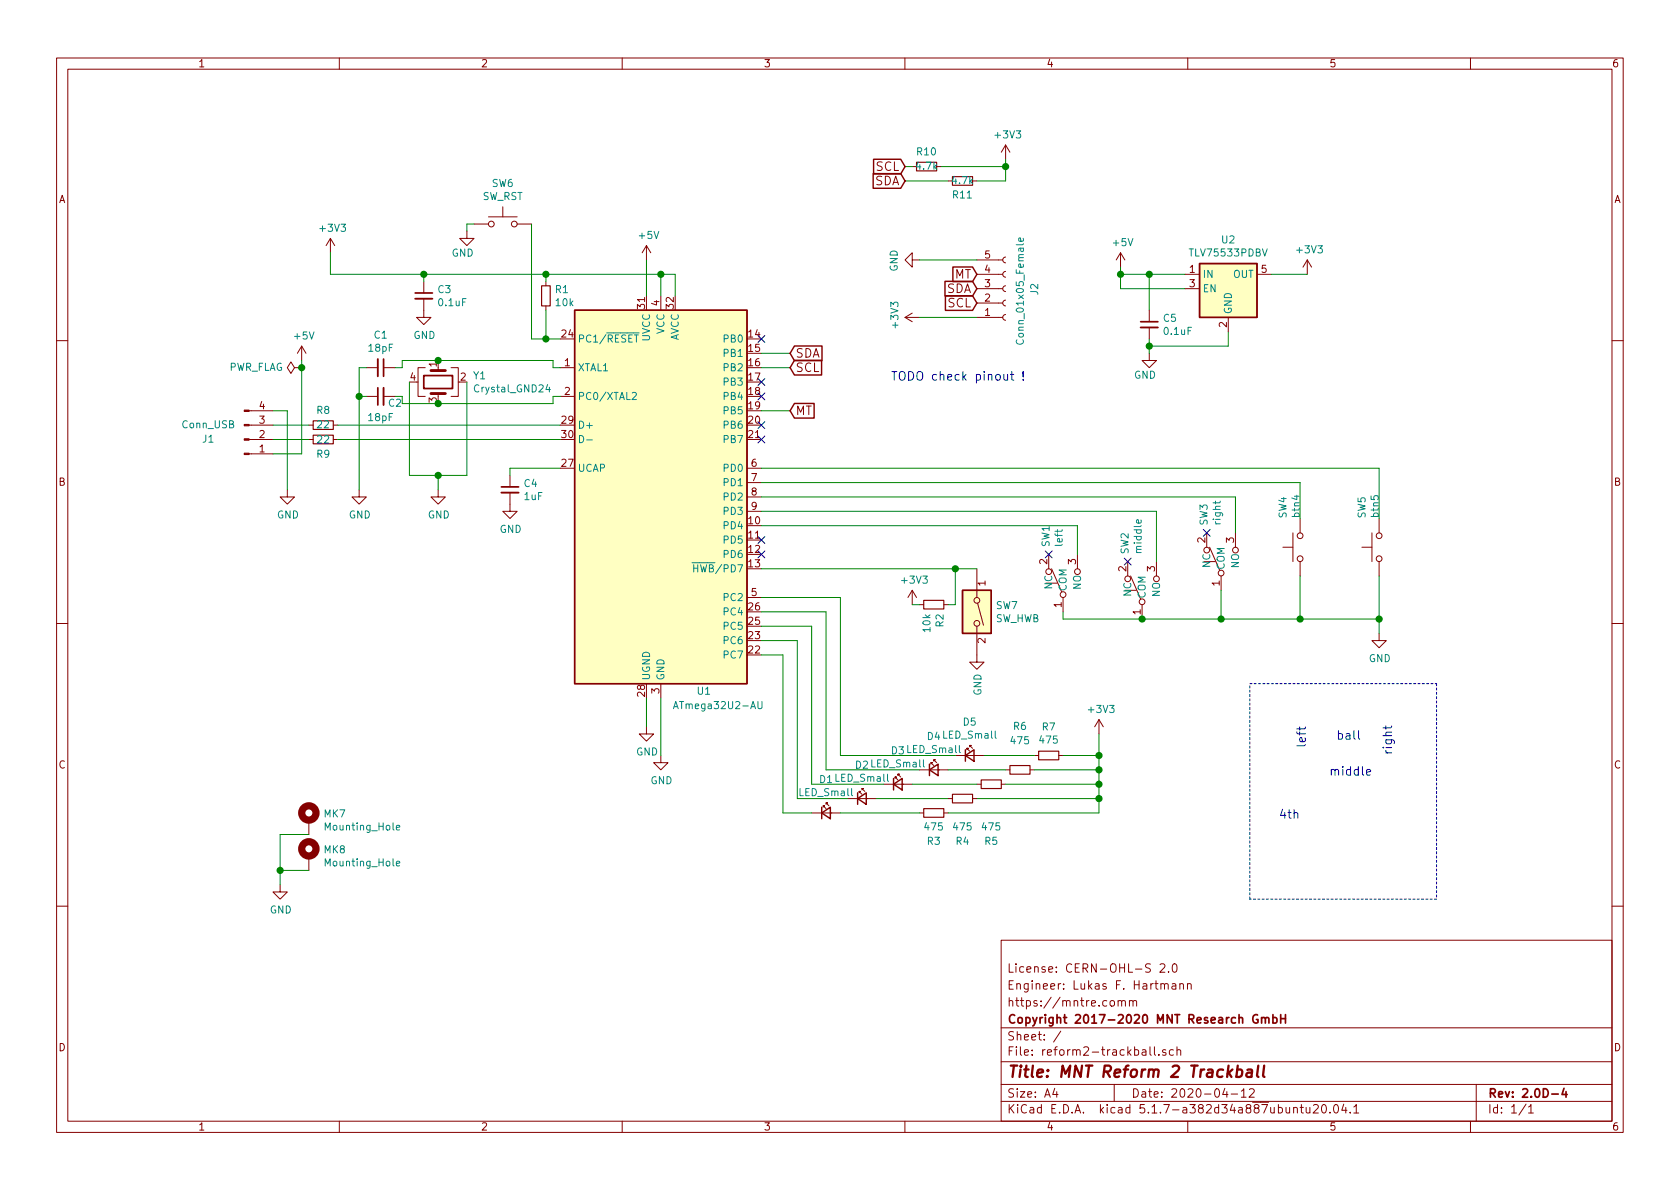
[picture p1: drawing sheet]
EESchema Schematic File Version 4
EELAYER 30 0
EELAYER END
$Descr A4 11693 8268
encoding utf-8
Sheet 1 1
Title "MNT Reform 2 Trackball"
Date "2020-04-12"
Rev "2.0D-4"
Comp "Copyright 2017-2020 MNT Research GmbH"
Comment1 "https://mntre.comm"
Comment2 "Engineer: Lukas F. Hartmann"
Comment3 "License: CERN-OHL-S 2.0"
Comment4 ""
$EndDescr
$Comp
L reform-trackball-rescue:ATmega32U2-AU-MCU_Microchip_ATmega U1
U 1 1
P 4600 3450
F 0 "U1" H 4900 2100 50  0000 C CNN
F 1 "ATmega32U2-AU" H 5000 2000 50  0000 C CNN
F 2 "Housings_QFP:TQFP-32_7x7mm_Pitch0.8mm" H 4600 3450 50  0001 C CIN
F 3 "http://ww1.microchip.com/downloads/en/DeviceDoc/doc7799.pdf" H 4600 3450 50  0001 C CNN
F 4 "Microchip" H 4600 3450 50  0001 C CNN "Manufacturer"
F 5 "ATMEGA32U2-AU" H 4600 3450 50  0001 C CNN "Manufacturer_No"
	1    4600 3450
	1    0    0    -1  
$EndComp
$Comp
L power:GND #PWR0101
U 1 1
P 9600 4400
F 0 "#PWR0101" H 9600 4150 50  0001 C CNN
F 1 "GND" H 9605 4227 50  0000 C CNN
F 2 "" H 9600 4400 50  0001 C CNN
F 3 "" H 9600 4400 50  0001 C CNN
	1    9600 4400
	1    0    0    -1  
$EndComp
Wire Wire Line
	9600 4400 9600 4300
Connection ~ 9600 4300
$Comp
L power:GND #PWR0102
U 1 1
P 4500 5050
F 0 "#PWR0102" H 4500 4800 50  0001 C CNN
F 1 "GND" H 4505 4877 50  0000 C CNN
F 2 "" H 4500 5050 50  0001 C CNN
F 3 "" H 4500 5050 50  0001 C CNN
	1    4500 5050
	1    0    0    -1  
$EndComp
$Comp
L Connector:Conn_01x04_Male J1
U 1 1
P 1700 3050
F 0 "J1" H 1450 3050 50  0000 C CNN
F 1 "Conn_USB" H 1450 2950 50  0000 C CNN
F 2 "Connector_JST:JST_PH_B4B-PH-K_1x04_P2.00mm_Vertical" H 1700 3050 50  0001 C CNN
F 3 "~" H 1700 3050 50  0001 C CNN
F 4 "JST" H 1700 3050 50  0001 C CNN "Manufacturer"
F 5 "B4B-PH-K-S(LF)(SN)" H 1700 3050 50  0001 C CNN "Manufacturer_No"
	1    1700 3050
	1    0    0    1   
$EndComp
$Comp
L power:GND #PWR0103
U 1 1
P 2000 3400
F 0 "#PWR0103" H 2000 3150 50  0001 C CNN
F 1 "GND" H 2005 3227 50  0000 C CNN
F 2 "" H 2000 3400 50  0001 C CNN
F 3 "" H 2000 3400 50  0001 C CNN
	1    2000 3400
	1    0    0    -1  
$EndComp
Wire Wire Line
	2000 3400 2000 2850
Wire Wire Line
	2000 2850 1900 2850
Wire Wire Line
	1900 3150 2100 3150
Wire Wire Line
	2300 1900 2950 1900
Wire Wire Line
	4600 1900 4600 2050
Wire Wire Line
	4600 1900 4700 1900
Wire Wire Line
	4700 1900 4700 2050
Connection ~ 4600 1900
Wire Wire Line
	6400 1800 6800 1800
Text GLabel 6800 1900 0    60   Input ~ 0
MT
Wire Wire Line
	6400 2200 6800 2200
Wire Wire Line
	5500 2550 5300 2550
Wire Wire Line
	5500 2450 5300 2450
Text GLabel 5500 2850 2    60   Input ~ 0
MT
Wire Wire Line
	5300 2850 5500 2850
$Comp
L Device:C_Small C3
U 1 1
P 2950 2050
F 0 "C3" H 3042 2096 50  0000 L CNN
F 1 "0.1uF" H 3042 2005 50  0000 L CNN
F 2 "Capacitor_SMD:C_0603_1608Metric" H 2950 2050 50  0001 C CNN
F 3 "~" H 2950 2050 50  0001 C CNN
F 4 "Yageo" H 2950 2050 50  0001 C CNN "Manufacturer"
F 5 "CC0603JPX7R9BB104" H 2950 2050 50  0001 C CNN "Manufacturer_No"
	1    2950 2050
	1    0    0    -1  
$EndComp
Wire Wire Line
	2950 1950 2950 1900
Connection ~ 2950 1900
Wire Wire Line
	2950 1900 3800 1900
$Comp
L power:GND #PWR05
U 1 1
P 2950 2150
F 0 "#PWR05" H 2950 1900 50  0001 C CNN
F 1 "GND" H 2955 1977 50  0000 C CNN
F 2 "" H 2950 2150 50  0001 C CNN
F 3 "" H 2950 2150 50  0001 C CNN
	1    2950 2150
	1    0    0    -1  
$EndComp
$Comp
L Device:C_Small C4
U 1 1
P 3550 3400
F 0 "C4" H 3642 3446 50  0000 L CNN
F 1 "1uF" H 3642 3355 50  0000 L CNN
F 2 "Capacitor_SMD:C_0603_1608Metric" H 3550 3400 50  0001 C CNN
F 3 "~" H 3550 3400 50  0001 C CNN
F 4 "TDK" H 3550 3400 50  0001 C CNN "Manufacturer"
F 5 "C1608X8L1C105K080AC" H 3550 3400 50  0001 C CNN "Manufacturer_No"
	1    3550 3400
	1    0    0    -1  
$EndComp
Wire Wire Line
	3550 3300 3550 3250
Wire Wire Line
	3550 3250 3900 3250
$Comp
L power:GND #PWR07
U 1 1
P 3550 3500
F 0 "#PWR07" H 3550 3250 50  0001 C CNN
F 1 "GND" H 3555 3327 50  0000 C CNN
F 2 "" H 3550 3500 50  0001 C CNN
F 3 "" H 3550 3500 50  0001 C CNN
	1    3550 3500
	1    0    0    -1  
$EndComp
$Comp
L power:GND #PWR010
U 1 1
P 6800 4550
F 0 "#PWR010" H 6800 4300 50  0001 C CNN
F 1 "GND" V 6805 4422 50  0000 R CNN
F 2 "" H 6800 4550 50  0001 C CNN
F 3 "" H 6800 4550 50  0001 C CNN
	1    6800 4550
	1    0    0    -1  
$EndComp
$Comp
L Device:R_Small R2
U 1 1
P 6500 4200
F 0 "R2" H 6559 4246 50  0000 L CNN
F 1 "10k" H 6559 4155 50  0000 L CNN
F 2 "Resistor_SMD:R_0603_1608Metric" H 6500 4200 50  0001 C CNN
F 3 "~" H 6500 4200 50  0001 C CNN
F 4 "Vishay Dale" H 6500 4200 50  0001 C CNN "Manufacturer"
F 5 "CRCW060310K0JNEAC" H 6500 4200 50  0001 C CNN "Manufacturer_No"
	1    6500 4200
	0    1    1    0   
$EndComp
Wire Wire Line
	3700 2350 3800 2350
$Comp
L power:GND #PWR08
U 1 1
P 3250 1600
F 0 "#PWR08" H 3250 1350 50  0001 C CNN
F 1 "GND" H 3300 1450 50  0000 R CNN
F 2 "" H 3250 1600 50  0001 C CNN
F 3 "" H 3250 1600 50  0001 C CNN
	1    3250 1600
	1    0    0    -1  
$EndComp
$Comp
L Device:R_Small R1
U 1 1
P 3800 2050
F 0 "R1" H 3859 2096 50  0000 L CNN
F 1 "10k" H 3859 2005 50  0000 L CNN
F 2 "Resistor_SMD:R_0603_1608Metric" H 3800 2050 50  0001 C CNN
F 3 "~" H 3800 2050 50  0001 C CNN
F 4 "Vishay Dale" H 3800 2050 50  0001 C CNN "Manufacturer"
F 5 "CRCW060310K0JNEAC" H 3800 2050 50  0001 C CNN "Manufacturer_No"
	1    3800 2050
	1    0    0    -1  
$EndComp
Wire Wire Line
	3800 2150 3800 2350
Wire Wire Line
	3800 1950 3800 1900
Connection ~ 3800 1900
$Comp
L Device:C_Small C1
U 1 1
P 2650 2550
F 0 "C1" V 2421 2550 50  0000 C CNN
F 1 "18pF" V 2512 2550 50  0000 C CNN
F 2 "Capacitor_SMD:C_0603_1608Metric" H 2650 2550 50  0001 C CNN
F 3 "~" H 2650 2550 50  0001 C CNN
F 4 "Yageo" H 2650 2550 50  0001 C CNN "Manufacturer"
F 5 "CC0603JRNPO9BN180" H 2650 2550 50  0001 C CNN "Manufacturer_No"
	1    2650 2550
	0    1    1    0   
$EndComp
$Comp
L Device:C_Small C2
U 1 1
P 2650 2750
F 0 "C2" V 2600 2650 50  0000 C CNN
F 1 "18pF" V 2500 2750 50  0000 C CNN
F 2 "Capacitor_SMD:C_0603_1608Metric" H 2650 2750 50  0001 C CNN
F 3 "~" H 2650 2750 50  0001 C CNN
F 4 "Yageo" H 2650 2750 50  0001 C CNN "Manufacturer"
F 5 "CC0603JRNPO9BN180" H 2650 2750 50  0001 C CNN "Manufacturer_No"
	1    2650 2750
	0    -1   -1   0   
$EndComp
$Comp
L power:GND #PWR04
U 1 1
P 2500 3400
F 0 "#PWR04" H 2500 3150 50  0001 C CNN
F 1 "GND" H 2505 3227 50  0000 C CNN
F 2 "" H 2500 3400 50  0001 C CNN
F 3 "" H 2500 3400 50  0001 C CNN
	1    2500 3400
	1    0    0    -1  
$EndComp
Wire Wire Line
	2500 3400 2500 2750
Wire Wire Line
	2500 2550 2550 2550
Wire Wire Line
	2550 2750 2500 2750
Connection ~ 2500 2750
Wire Wire Line
	2500 2750 2500 2550
$Comp
L Device:Crystal_GND24 Y1
U 1 1
P 3050 2650
F 0 "Y1" V 3004 2891 50  0000 L CNN
F 1 "Crystal_GND24" V 3095 2891 50  0000 L CNN
F 2 "Crystals:Crystal_SMD_3225-4pin_3.2x2.5mm_HandSoldering" H 3050 2650 50  0001 C CNN
F 3 "~" H 3050 2650 50  0001 C CNN
F 4 "Abracon" H 3050 2650 50  0001 C CNN "Manufacturer"
F 5 "ABM8AIG-16.000MHz-4-T" H 3050 2650 50  0001 C CNN "Manufacturer_No"
	1    3050 2650
	0    1    1    0   
$EndComp
Wire Wire Line
	2800 2500 3050 2500
Wire Wire Line
	3900 2550 3850 2550
Wire Wire Line
	3850 2550 3850 2500
Wire Wire Line
	3850 2500 3050 2500
Connection ~ 3050 2500
Wire Wire Line
	2750 2750 2800 2750
Wire Wire Line
	2800 2750 2800 2800
Wire Wire Line
	2800 2800 3050 2800
Wire Wire Line
	3850 2800 3850 2750
Wire Wire Line
	3850 2750 3900 2750
Wire Wire Line
	3050 2800 3850 2800
Connection ~ 3050 2800
$Comp
L power:GND #PWR06
U 1 1
P 3050 3400
F 0 "#PWR06" H 3050 3150 50  0001 C CNN
F 1 "GND" H 3055 3227 50  0000 C CNN
F 2 "" H 3050 3400 50  0001 C CNN
F 3 "" H 3050 3400 50  0001 C CNN
	1    3050 3400
	1    0    0    -1  
$EndComp
Wire Wire Line
	3250 2650 3250 3300
Wire Wire Line
	3250 3300 3050 3300
Wire Wire Line
	3050 3300 3050 3400
Wire Wire Line
	3050 3300 2850 3300
Wire Wire Line
	2850 3300 2850 2650
Connection ~ 3050 3300
Wire Wire Line
	2800 2500 2800 2550
Wire Wire Line
	2800 2550 2750 2550
$Comp
L Connector:Conn_01x05_Female J2
U 1 1
P 7000 2000
F 0 "J2" V 7200 2050 50  0000 R CNN
F 1 "Conn_01x05_Female" V 7100 2400 50  0000 R CNN
F 2 "Connector_PinSocket_2.54mm:PinSocket_1x05_P2.54mm_Vertical" H 7000 2000 50  0001 C CNN
F 3 "~" H 7000 2000 50  0001 C CNN
F 4 "Hirose" H 7000 2000 50  0001 C CNN "Manufacturer"
F 5 "FH12-6S-0.5SH(55)" H 7000 2000 50  0001 C CNN "Manufacturer_No"
	1    7000 2000
	1    0    0    1   
$EndComp
Text GLabel 6800 2000 0    60   Input ~ 0
SDA
Text GLabel 6800 2100 0    60   Input ~ 0
SCL
Text GLabel 5500 2450 2    60   Input ~ 0
SDA
Text GLabel 5500 2550 2    60   Input ~ 0
SCL
Wire Wire Line
	5300 3950 6650 3950
Wire Wire Line
	6650 4200 6650 3950
Connection ~ 6650 3950
Wire Wire Line
	6650 3950 6800 3950
$Comp
L Switch:SW_Push SW5
U 1 1
P 9600 3800
F 0 "SW5" H 9798 3921 50  0000 L CNN
F 1 "btn5" H 9798 3830 50  0000 L CNN
F 2 "Connector_PinHeader_2.54mm:PinHeader_1x02_P2.54mm_Vertical" H 9600 3800 50  0001 C CNN
F 3 "" H 9600 3800 50  0000 C CNN
F 4 "Kailh" H 9600 3800 50  0001 C CNN "Manufacturer"
F 5 "CPG135001D02" H 9600 3800 50  0001 C CNN "Manufacturer_No"
	1    9600 3800
	0    -1   -1   0   
$EndComp
$Comp
L Switch:SW_Push SW4
U 1 1
P 9050 3800
F 0 "SW4" H 9248 3921 50  0000 L CNN
F 1 "btn4" H 9248 3830 50  0000 L CNN
F 2 "Button_Switch_THT:Push_E-Switch_KS01Q01" H 9050 3800 50  0001 C CNN
F 3 "" H 9050 3800 50  0000 C CNN
F 4 "Kailh" H 9050 3800 50  0001 C CNN "Manufacturer"
F 5 "CPG135001D02" H 9050 3800 50  0001 C CNN "Manufacturer_No"
	1    9050 3800
	0    -1   -1   0   
$EndComp
$Comp
L d_switchs:SubminiatureSPDT SW3
U 1 1
P 8500 3850
F 0 "SW3" H 8698 3971 50  0000 L CNN
F 1 "right" H 8698 3880 50  0000 L CNN
F 2 "d_switchs:SubminiatureSPDT" H 8500 3850 50  0001 C CNN
F 3 "" H 8500 3850 50  0000 C CNN
F 4 "Kailh" H 8500 3850 50  0001 C CNN "Manufacturer"
F 5 "CPG135001D02" H 8500 3850 50  0001 C CNN "Manufacturer_No"
	1    8500 3850
	0    -1   -1   0   
$EndComp
$Comp
L d_switchs:SubminiatureSPDT SW2
U 1 1
P 7950 4050
F 0 "SW2" H 8148 4171 50  0000 L CNN
F 1 "middle" H 8148 4080 50  0000 L CNN
F 2 "d_switchs:SubminiatureSPDT" H 7950 4050 50  0001 C CNN
F 3 "" H 7950 4050 50  0000 C CNN
F 4 "Kailh" H 7950 4050 50  0001 C CNN "Manufacturer"
F 5 "CPG135001D02" H 7950 4050 50  0001 C CNN "Manufacturer_No"
	1    7950 4050
	0    -1   -1   0   
$EndComp
Wire Wire Line
	9600 4000 9600 4300
Wire Wire Line
	7400 4300 7400 4250
Wire Wire Line
	7400 4300 7950 4300
Connection ~ 7950 4300
Wire Wire Line
	7950 4300 8500 4300
Wire Wire Line
	8500 4100 8500 4300
Connection ~ 8500 4300
Wire Wire Line
	8500 4300 9050 4300
Wire Wire Line
	9050 4000 9050 4300
Connection ~ 9050 4300
Wire Wire Line
	9050 4300 9600 4300
Wire Wire Line
	2300 1900 2300 1750
Wire Wire Line
	6400 4200 6350 4200
Wire Wire Line
	6600 4200 6650 4200
$Comp
L power:+3V3 #PWR0105
U 1 1
P 6350 4200
F 0 "#PWR0105" H 6350 4050 50  0001 C CNN
F 1 "+3V3" H 6365 4373 50  0000 C CNN
F 2 "" H 6350 4200 50  0001 C CNN
F 3 "" H 6350 4200 50  0001 C CNN
	1    6350 4200
	1    0    0    -1  
$EndComp
$Comp
L power:+3V3 #PWR0106
U 1 1
P 2300 1750
F 0 "#PWR0106" H 2300 1600 50  0001 C CNN
F 1 "+3V3" H 2315 1923 50  0000 C CNN
F 2 "" H 2300 1750 50  0001 C CNN
F 3 "" H 2300 1750 50  0001 C CNN
	1    2300 1750
	1    0    0    -1  
$EndComp
$Comp
L power:+5V #PWR0107
U 1 1
P 2100 2500
F 0 "#PWR0107" H 2100 2350 50  0001 C CNN
F 1 "+5V" H 2115 2673 50  0000 C CNN
F 2 "" H 2100 2500 50  0001 C CNN
F 3 "" H 2100 2500 50  0001 C CNN
	1    2100 2500
	1    0    0    -1  
$EndComp
Wire Wire Line
	2100 2500 2100 2550
$Comp
L power:PWR_FLAG #FLG0101
U 1 1
P 2100 2550
F 0 "#FLG0101" H 2100 2625 50  0001 C CNN
F 1 "PWR_FLAG" V 2100 2677 50  0000 L CNN
F 2 "" H 2100 2550 50  0001 C CNN
F 3 "~" H 2100 2550 50  0001 C CNN
	1    2100 2550
	0    -1   -1   0   
$EndComp
Connection ~ 2100 2550
Wire Wire Line
	2100 2550 2100 3150
Wire Wire Line
	3800 1900 4600 1900
$Comp
L power:+5V #PWR0108
U 1 1
P 4500 1800
F 0 "#PWR0108" H 4500 1650 50  0001 C CNN
F 1 "+5V" H 4515 1973 50  0000 C CNN
F 2 "" H 4500 1800 50  0001 C CNN
F 3 "" H 4500 1800 50  0001 C CNN
	1    4500 1800
	1    0    0    -1  
$EndComp
Wire Wire Line
	4500 1800 4500 2050
$Comp
L Device:LED_Small D5
U 1 1
P 6750 5250
F 0 "D5" H 6750 5485 50  0000 C CNN
F 1 "LED_Small" H 6750 5394 50  0000 C CNN
F 2 "LED_SMD:LED_0603_1608Metric" V 6750 5250 50  0001 C CNN
F 3 "~" V 6750 5250 50  0001 C CNN
F 4 "OSRAM" H 6750 5250 50  0001 C CNN "Manufacturer"
F 5 "LW Q38E-Q2OO-3K5L" H 6750 5250 50  0001 C CNN "Manufacturer_No"
	1    6750 5250
	1    0    0    -1  
$EndComp
$Comp
L Switch:SW_DIP_x01 SW7
U 1 1
P 6800 4250
F 0 "SW7" V 6754 4380 50  0000 L CNN
F 1 "SW_HWB" V 6845 4380 50  0000 L CNN
F 2 "Button_Switch_SMD:SW_DIP_SPSTx01_Slide_Omron_A6S-110x_W8.9mm_P2.54mm" H 6800 4250 50  0001 C CNN
F 3 "~" H 6800 4250 50  0001 C CNN
F 4 "Apem" H 6800 4250 50  0001 C CNN "Manufacturer"
F 5 "DM01" H 6800 4250 50  0001 C CNN "Manufacturer_No"
	1    6800 4250
	0    1    1    0   
$EndComp
$Comp
L power:+3V3 #PWR0109
U 1 1
P 7650 5100
F 0 "#PWR0109" H 7650 4950 50  0001 C CNN
F 1 "+3V3" H 7665 5273 50  0000 C CNN
F 2 "" H 7650 5100 50  0001 C CNN
F 3 "" H 7650 5100 50  0001 C CNN
	1    7650 5100
	1    0    0    -1  
$EndComp
Wire Wire Line
	7400 5250 7650 5250
Wire Wire Line
	7650 5250 7650 5100
$Comp
L Device:LED_Small D4
U 1 1
P 6500 5350
F 0 "D4" H 6500 5585 50  0000 C CNN
F 1 "LED_Small" H 6500 5494 50  0000 C CNN
F 2 "LED_SMD:LED_0603_1608Metric" V 6500 5350 50  0001 C CNN
F 3 "~" V 6500 5350 50  0001 C CNN
F 4 "OSRAM" H 6500 5350 50  0001 C CNN "Manufacturer"
F 5 "LW Q38E-Q2OO-3K5L" H 6500 5350 50  0001 C CNN "Manufacturer_No"
	1    6500 5350
	1    0    0    -1  
$EndComp
$Comp
L Device:LED_Small D3
U 1 1
P 6250 5450
F 0 "D3" H 6250 5685 50  0000 C CNN
F 1 "LED_Small" H 6250 5594 50  0000 C CNN
F 2 "LED_SMD:LED_0603_1608Metric" V 6250 5450 50  0001 C CNN
F 3 "~" V 6250 5450 50  0001 C CNN
F 4 "OSRAM" H 6250 5450 50  0001 C CNN "Manufacturer"
F 5 "LW Q38E-Q2OO-3K5L" H 6250 5450 50  0001 C CNN "Manufacturer_No"
	1    6250 5450
	1    0    0    -1  
$EndComp
$Comp
L Device:LED_Small D2
U 1 1
P 6000 5550
F 0 "D2" H 6000 5785 50  0000 C CNN
F 1 "LED_Small" H 6000 5694 50  0000 C CNN
F 2 "LED_SMD:LED_0603_1608Metric" V 6000 5550 50  0001 C CNN
F 3 "~" V 6000 5550 50  0001 C CNN
F 4 "OSRAM" H 6000 5550 50  0001 C CNN "Manufacturer"
F 5 "LW Q38E-Q2OO-3K5L" H 6000 5550 50  0001 C CNN "Manufacturer_No"
	1    6000 5550
	1    0    0    -1  
$EndComp
$Comp
L Device:LED_Small D1
U 1 1
P 5750 5650
F 0 "D1" H 5750 5885 50  0000 C CNN
F 1 "LED_Small" H 5750 5794 50  0000 C CNN
F 2 "LED_SMD:LED_0603_1608Metric" V 5750 5650 50  0001 C CNN
F 3 "~" V 5750 5650 50  0001 C CNN
F 4 "OSRAM" H 5750 5650 50  0001 C CNN "Manufacturer"
F 5 "LW Q38E-Q2OO-3K5L" H 5750 5650 50  0001 C CNN "Manufacturer_No"
	1    5750 5650
	1    0    0    -1  
$EndComp
Wire Wire Line
	6600 5350 7000 5350
Wire Wire Line
	7650 5250 7650 5350
Connection ~ 7650 5250
Wire Wire Line
	7650 5450 7650 5350
Connection ~ 7650 5350
Wire Wire Line
	7650 5450 7650 5550
Connection ~ 7650 5450
Wire Wire Line
	7650 5650 7650 5550
Connection ~ 7650 5550
Wire Wire Line
	5300 4150 5850 4150
Wire Wire Line
	5850 4150 5850 5250
Wire Wire Line
	5850 5250 6650 5250
Wire Wire Line
	6400 5350 5750 5350
Wire Wire Line
	5750 5350 5750 4250
Wire Wire Line
	5750 4250 5300 4250
Wire Wire Line
	5300 4350 5650 4350
Wire Wire Line
	5650 4350 5650 5450
Wire Wire Line
	5650 5450 6150 5450
Wire Wire Line
	5300 4450 5550 4450
Wire Wire Line
	5550 4450 5550 5550
Wire Wire Line
	5550 5550 5900 5550
Wire Wire Line
	5300 4550 5450 4550
Wire Wire Line
	5450 5650 5650 5650
Wire Wire Line
	5450 4550 5450 5650
$Comp
L Switch:SW_Push SW6
U 1 1
P 3500 1550
F 0 "SW6" H 3500 1835 50  0000 C CNN
F 1 "SW_RST" H 3500 1744 50  0000 C CNN
F 2 "Button_Switch_SMD:SW_Push_1P1T_NO_CK_KMR2" H 3500 1750 50  0001 C CNN
F 3 "~" H 3500 1750 50  0001 C CNN
F 4 "C&K" H 3500 1550 50  0001 C CNN "Manufacturer"
F 5 "KMR221GLFS" H 3500 1550 50  0001 C CNN "Manufacturer_No"
	1    3500 1550
	1    0    0    -1  
$EndComp
Wire Wire Line
	3250 1600 3250 1550
Wire Wire Line
	3250 1550 3300 1550
Connection ~ 3800 2350
Wire Wire Line
	3800 2350 3900 2350
Wire Wire Line
	3700 2350 3700 1550
$Comp
L Device:R_Small R7
U 1 1
P 7300 5250
F 0 "R7" V 7496 5250 50  0000 C CNN
F 1 "475" V 7405 5250 50  0000 C CNN
F 2 "Resistor_SMD:R_0603_1608Metric" H 7300 5250 50  0001 C CNN
F 3 "~" H 7300 5250 50  0001 C CNN
F 4 "Yageo" H 7300 5250 50  0001 C CNN "Manufacturer"
F 5 "RC0603FR-07475RL" H 7300 5250 50  0001 C CNN "Manufacturer_No"
	1    7300 5250
	0    -1   -1   0   
$EndComp
$Comp
L Device:R_Small R6
U 1 1
P 7100 5350
F 0 "R6" V 7400 5350 50  0000 C CNN
F 1 "475" V 7300 5350 50  0000 C CNN
F 2 "Resistor_SMD:R_0603_1608Metric" H 7100 5350 50  0001 C CNN
F 3 "~" H 7100 5350 50  0001 C CNN
F 4 "Yageo" H 7100 5350 50  0001 C CNN "Manufacturer"
F 5 "RC0603FR-07475RL" H 7100 5350 50  0001 C CNN "Manufacturer_No"
	1    7100 5350
	0    -1   -1   0   
$EndComp
$Comp
L Device:R_Small R5
U 1 1
P 6900 5450
F 0 "R5" V 6500 5450 50  0000 C CNN
F 1 "475" V 6600 5450 50  0000 C CNN
F 2 "Resistor_SMD:R_0603_1608Metric" H 6900 5450 50  0001 C CNN
F 3 "~" H 6900 5450 50  0001 C CNN
F 4 "Yageo" H 6900 5450 50  0001 C CNN "Manufacturer"
F 5 "RC0603FR-07475RL" H 6900 5450 50  0001 C CNN "Manufacturer_No"
	1    6900 5450
	0    -1   -1   0   
$EndComp
$Comp
L Device:R_Small R4
U 1 1
P 6700 5550
F 0 "R4" V 6400 5550 50  0000 C CNN
F 1 "475" V 6500 5550 50  0000 C CNN
F 2 "Resistor_SMD:R_0603_1608Metric" H 6700 5550 50  0001 C CNN
F 3 "~" H 6700 5550 50  0001 C CNN
F 4 "Yageo" H 6700 5550 50  0001 C CNN "Manufacturer"
F 5 "RC0603FR-07475RL" H 6700 5550 50  0001 C CNN "Manufacturer_No"
	1    6700 5550
	0    -1   -1   0   
$EndComp
$Comp
L Device:R_Small R3
U 1 1
P 6500 5650
F 0 "R3" V 6300 5650 50  0000 C CNN
F 1 "475" V 6400 5650 50  0000 C CNN
F 2 "Resistor_SMD:R_0603_1608Metric" H 6500 5650 50  0001 C CNN
F 3 "~" H 6500 5650 50  0001 C CNN
F 4 "Yageo" H 6500 5650 50  0001 C CNN "Manufacturer"
F 5 "RC0603FR-07475RL" H 6500 5650 50  0001 C CNN "Manufacturer_No"
	1    6500 5650
	0    -1   -1   0   
$EndComp
Wire Wire Line
	5850 5650 6400 5650
Wire Wire Line
	6100 5550 6600 5550
Wire Wire Line
	6350 5450 6800 5450
Wire Wire Line
	6600 5650 7650 5650
Wire Wire Line
	6800 5550 7650 5550
Wire Wire Line
	7000 5450 7650 5450
Wire Wire Line
	7200 5350 7650 5350
Wire Wire Line
	6850 5250 7200 5250
$Comp
L reform-trackball-rescue:TLV75533PDBV-Regulator_Linear U2
U 1 1
P 8550 2000
F 0 "U2" H 8550 2342 50  0000 C CNN
F 1 "TLV75533PDBV" H 8550 2251 50  0000 C CNN
F 2 "Package_TO_SOT_SMD:SOT-23-5" H 8550 2300 50  0001 C CIN
F 3 "http://www.ti.com/lit/ds/symlink/tlv755p.pdf" H 8550 2000 50  0001 C CNN
F 4 "Texas Instruments" H 8550 2000 50  0001 C CNN "Manufacturer"
F 5 "TLV75533PDBVR" H 8550 2000 50  0001 C CNN "Manufacturer_No"
	1    8550 2000
	1    0    0    -1  
$EndComp
$Comp
L power:+3V3 #PWR09
U 1 1
P 9100 1900
F 0 "#PWR09" H 9100 1750 50  0001 C CNN
F 1 "+3V3" H 9115 2073 50  0000 C CNN
F 2 "" H 9100 1900 50  0001 C CNN
F 3 "" H 9100 1900 50  0001 C CNN
	1    9100 1900
	1    0    0    -1  
$EndComp
Wire Wire Line
	9100 1900 8850 1900
$Comp
L power:+5V #PWR01
U 1 1
P 7800 1850
F 0 "#PWR01" H 7800 1700 50  0001 C CNN
F 1 "+5V" H 7815 2023 50  0000 C CNN
F 2 "" H 7800 1850 50  0001 C CNN
F 3 "" H 7800 1850 50  0001 C CNN
	1    7800 1850
	1    0    0    -1  
$EndComp
Wire Wire Line
	7800 1850 7800 1900
Wire Wire Line
	7800 1900 8000 1900
Wire Wire Line
	8250 2000 7800 2000
Wire Wire Line
	7800 2000 7800 1900
Connection ~ 7800 1900
$Comp
L Device:C_Small C5
U 1 1
P 8000 2250
F 0 "C5" H 8092 2296 50  0000 L CNN
F 1 "0.1uF" H 8092 2205 50  0000 L CNN
F 2 "Capacitor_SMD:C_0603_1608Metric" H 8000 2250 50  0001 C CNN
F 3 "~" H 8000 2250 50  0001 C CNN
F 4 "Yageo" H 8000 2250 50  0001 C CNN "Manufacturer"
F 5 "CC0603JPX7R9BB104" H 8000 2250 50  0001 C CNN "Manufacturer_No"
	1    8000 2250
	1    0    0    -1  
$EndComp
Wire Wire Line
	8000 2150 8000 1900
Connection ~ 8000 1900
Wire Wire Line
	8000 1900 8250 1900
$Comp
L power:GND #PWR02
U 1 1
P 8000 2450
F 0 "#PWR02" H 8000 2200 50  0001 C CNN
F 1 "GND" H 8050 2300 50  0000 R CNN
F 2 "" H 8000 2450 50  0001 C CNN
F 3 "" H 8000 2450 50  0001 C CNN
	1    8000 2450
	1    0    0    -1  
$EndComp
Wire Wire Line
	8000 2450 8000 2400
Wire Wire Line
	8000 2400 8550 2400
Wire Wire Line
	8550 2400 8550 2300
Connection ~ 8000 2400
Wire Wire Line
	8000 2400 8000 2350
$Comp
L Device:R_Small R8
U 1 1
P 2250 2950
F 0 "R8" V 2350 2950 50  0000 C CNN
F 1 "22" V 2250 2950 50  0000 C CNN
F 2 "Resistor_SMD:R_0603_1608Metric" H 2250 2950 50  0001 C CNN
F 3 "~" H 2250 2950 50  0001 C CNN
F 4 "Yageo" H 2250 2950 50  0001 C CNN "Manufacturer"
F 5 "RT0603DRD0722RL" H 2250 2950 50  0001 C CNN "Manufacturer_No"
	1    2250 2950
	0    -1   -1   0   
$EndComp
$Comp
L Device:R_Small R9
U 1 1
P 2250 3050
F 0 "R9" V 2350 3050 50  0000 C CNN
F 1 "22" V 2250 3050 50  0000 C CNN
F 2 "Resistor_SMD:R_0603_1608Metric" H 2250 3050 50  0001 C CNN
F 3 "~" H 2250 3050 50  0001 C CNN
F 4 "Yageo" H 2250 3050 50  0001 C CNN "Manufacturer"
F 5 "RT0603DRD0722RL" H 2250 3050 50  0001 C CNN "Manufacturer_No"
	1    2250 3050
	0    1    1    0   
$EndComp
Wire Wire Line
	2150 2950 1900 2950
Wire Wire Line
	1900 3050 2150 3050
Wire Wire Line
	2350 2950 3900 2950
Wire Wire Line
	3900 3050 2350 3050
Text GLabel 6300 1250 0    60   Input ~ 0
SDA
Text GLabel 6300 1150 0    60   Input ~ 0
SCL
$Comp
L Device:R_Small R10
U 1 1
P 6450 1150
F 0 "R10" V 6550 1150 50  0000 C CNN
F 1 "4.7k" V 6450 1150 50  0000 C CNN
F 2 "Resistor_SMD:R_0603_1608Metric" H 6450 1150 50  0001 C CNN
F 3 "~" H 6450 1150 50  0001 C CNN
F 4 "Yageo" H 6450 1150 50  0001 C CNN "Manufacturer"
F 5 "RC0603FR-074K7L" H 6450 1150 50  0001 C CNN "Manufacturer_No"
	1    6450 1150
	0    -1   -1   0   
$EndComp
$Comp
L Device:R_Small R11
U 1 1
P 6700 1250
F 0 "R11" V 6600 1250 50  0000 C CNN
F 1 "4.7k" V 6700 1250 50  0000 C CNN
F 2 "Resistor_SMD:R_0603_1608Metric" H 6700 1250 50  0001 C CNN
F 3 "~" H 6700 1250 50  0001 C CNN
F 4 "Yageo" H 6700 1250 50  0001 C CNN "Manufacturer"
F 5 "RC0603FR-074K7L" H 6700 1250 50  0001 C CNN "Manufacturer_No"
	1    6700 1250
	0    -1   -1   0   
$EndComp
Wire Wire Line
	6350 1150 6300 1150
Wire Wire Line
	6300 1250 6600 1250
$Comp
L power:+3V3 #PWR011
U 1 1
P 7000 1100
F 0 "#PWR011" H 7000 950 50  0001 C CNN
F 1 "+3V3" H 7015 1273 50  0000 C CNN
F 2 "" H 7000 1100 50  0001 C CNN
F 3 "" H 7000 1100 50  0001 C CNN
	1    7000 1100
	1    0    0    -1  
$EndComp
Wire Wire Line
	6550 1150 7000 1150
Wire Wire Line
	7000 1150 7000 1100
Wire Wire Line
	6800 1250 7000 1250
Wire Wire Line
	7000 1250 7000 1150
Connection ~ 7000 1150
NoConn ~ 5300 2350
NoConn ~ 5300 2650
NoConn ~ 5300 2750
NoConn ~ 5300 2950
NoConn ~ 5300 3050
NoConn ~ 5300 3750
NoConn ~ 5300 3850
$Comp
L power:GND #PWR0111
U 1 1
P 4600 5250
F 0 "#PWR0111" H 4600 5000 50  0001 C CNN
F 1 "GND" H 4605 5077 50  0000 C CNN
F 2 "" H 4600 5250 50  0001 C CNN
F 3 "" H 4600 5250 50  0001 C CNN
	1    4600 5250
	1    0    0    -1  
$EndComp
Wire Wire Line
	4600 5250 4600 4850
Wire Wire Line
	4500 4850 4500 5050
$Comp
L power:+3V3 #PWR0104
U 1 1
P 6400 2200
F 0 "#PWR0104" H 6400 2050 50  0001 C CNN
F 1 "+3V3" H 6415 2373 50  0000 C CNN
F 2 "" H 6400 2200 50  0001 C CNN
F 3 "" H 6400 2200 50  0001 C CNN
	1    6400 2200
	0    -1   -1   0   
$EndComp
$Comp
L power:GND #PWR03
U 1 1
P 6400 1800
F 0 "#PWR03" H 6400 1550 50  0001 C CNN
F 1 "GND" H 6405 1627 50  0000 C CNN
F 2 "" H 6400 1800 50  0001 C CNN
F 3 "" H 6400 1800 50  0001 C CNN
	1    6400 1800
	0    1    1    0   
$EndComp
Text Notes 6200 2650 0    60   ~ 0
TODO check pinout !
$Comp
L d_switchs:SubminiatureSPDT SW1
U 1 1
P 7400 4000
F 0 "SW1" H 7598 4121 50  0000 L CNN
F 1 "left" H 7598 4030 50  0000 L CNN
F 2 "d_switchs:SubminiatureSPDT" H 7400 4000 50  0001 C CNN
F 3 "" H 7400 4000 50  0000 C CNN
F 4 "Kailh" H 7400 4000 50  0001 C CNN "Manufacturer"
F 5 "CPG135001D02" H 7400 4000 50  0001 C CNN "Manufacturer_No"
	1    7400 4000
	0    -1   -1   0   
$EndComp
Wire Wire Line
	9600 3250 9600 3600
Wire Wire Line
	5300 3250 9600 3250
Wire Wire Line
	9050 3350 9050 3600
Wire Wire Line
	5300 3350 9050 3350
Wire Wire Line
	8600 3450 8600 3700
Wire Wire Line
	5300 3450 8600 3450
Wire Wire Line
	8050 3550 8050 3900
Wire Wire Line
	5300 3550 8050 3550
Wire Wire Line
	7500 3650 7500 3850
Wire Wire Line
	5300 3650 7500 3650
NoConn ~ 8400 3700
NoConn ~ 7850 3900
NoConn ~ 7300 3850
Wire Notes Line
	8700 4750 10000 4750
Wire Notes Line
	10000 4750 10000 6250
Wire Notes Line
	10000 6250 8700 6250
Wire Notes Line
	8700 6250 8700 4750
Text Notes 9300 5150 0    60   ~ 0
ball
Text Notes 9250 5400 0    60   ~ 0
middle
Text Notes 9700 5250 1    60   ~ 0
right
Text Notes 9100 5200 1    60   ~ 0
left
Text Notes 8900 5700 0    60   ~ 0
4th
Wire Wire Line
	1950 5800 2150 5800
Wire Wire Line
	1950 6050 1950 5800
Wire Wire Line
	1950 6050 1950 6150
Connection ~ 1950 6050
Wire Wire Line
	2150 6050 1950 6050
$Comp
L power:GND #PWR0110
U 1 1
P 1950 6150
F 0 "#PWR0110" H 1950 5900 50  0001 C CNN
F 1 "GND" H 1955 5977 50  0000 C CNN
F 2 "" H 1950 6150 50  0001 C CNN
F 3 "" H 1950 6150 50  0001 C CNN
	1    1950 6150
	1    0    0    -1  
$EndComp
$Comp
L Mechanical:MountingHole_Pad MK8
U 1 1
P 2150 5950
F 0 "MK8" H 2250 5996 50  0000 L CNN
F 1 "Mounting_Hole" H 2250 5905 50  0000 L CNN
F 2 "MountingHole:MountingHole_2.2mm_M2_Pad" H 2150 5950 50  0001 C CNN
F 3 "" H 2150 5950 50  0001 C CNN
	1    2150 5950
	1    0    0    -1  
$EndComp
$Comp
L Mechanical:MountingHole_Pad MK7
U 1 1
P 2150 5700
F 0 "MK7" H 2250 5746 50  0000 L CNN
F 1 "Mounting_Hole" H 2250 5655 50  0000 L CNN
F 2 "MountingHole:MountingHole_2.2mm_M2_Pad" H 2150 5700 50  0001 C CNN
F 3 "" H 2150 5700 50  0001 C CNN
	1    2150 5700
	1    0    0    -1  
$EndComp
$EndSCHEMATC
